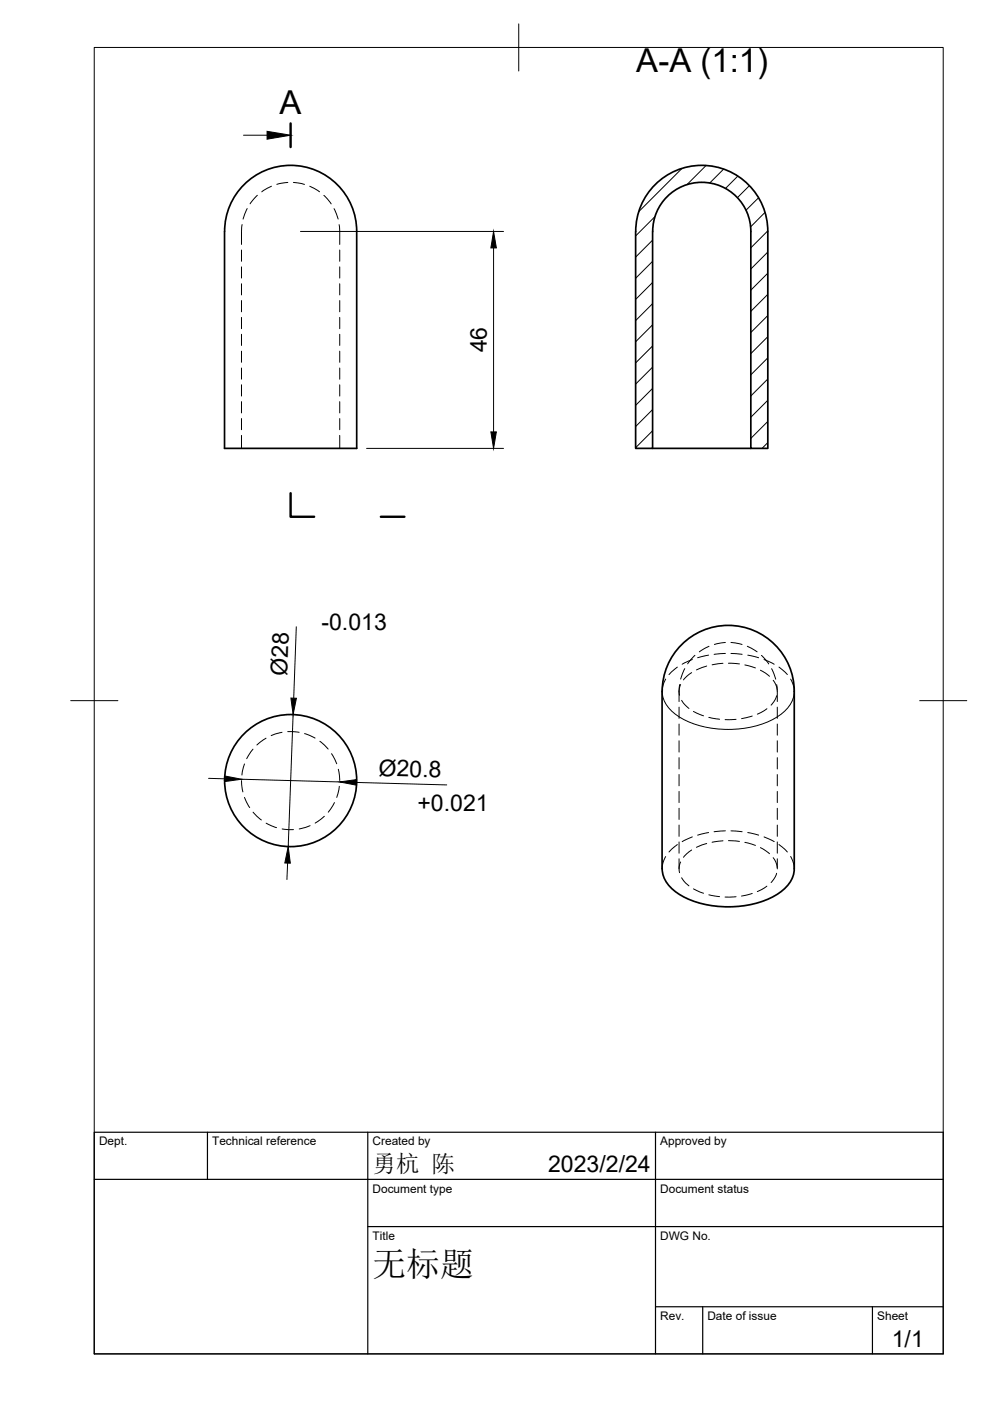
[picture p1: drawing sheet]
<svg xmlns="http://www.w3.org/2000/svg" width="210mm" height="297mm" viewBox="0 0 210 297" stroke-linecap="round" stroke-linejoin="round" font-family="sans-serif">
<!-- layer: Visible -->
<g fill="none" stroke="#000" stroke-width=".36">
<path d="M52.2 38.7a14 14 0 0 1 15.1-2.4 14 14 0 0 1 8.3 12.8v46h-28v-46a14 14 0 0 1 4.6-10.4zM138.4 49.1a10.4 10.4 0 0 1 10.4-10.4 10.4 10.4 0 0 1 10.4 10.4v46h3.6v-46a14 14 0 0 0-14-14 14 14 0 0 0-14 14v46h3.6v-46M138.4 95.1h20.8M140.4 146.6v37.6M140.4 146.6a14 14 0 0 1 14-14 14 14 0 0 1 14 14v37.6a6.8 6.8 0 0 1-4.1 5.7 22 22 0 0 1-19.8 0 7.2 7.2 0 0 1-4.1-5.7"/>
<circle cx="61.6" cy="165.5" r="14"/>
</g>
<!-- layer: Hidden -->
<g fill="none" stroke="#000" stroke-width=".21">
<path d="M57.6 39.5l-2.1 1.2M61 38.7l-2.3 .4M62.2 38.7l2.4 .4M65.7 39.5l2.1 1.2M51.2 53v2.4M51.2 56.6v2.4M51.3 47.6l-.1 4.2M52.4 44.2l-.9 2.2M54.6 41.4l-1.6 1.8M68.7 41.4l1.5 1.8M70.8 44.2l.9 2.2M71.9 47.6l.1 4.2"/>
<path d="M72 53v2.4M72 56.6v2.4M51.2 60.2v2.3M51.2 63.7v2.4M51.2 67.3v2.4M51.2 70.9v2.3M51.2 74.5v2.3M51.2 78v2.4M72 60.2v2.3M72 63.7v2.4M72 67.3v2.4M72 70.9v2.3"/>
<path d="M72 74.5v2.3M72 78v2.4M51.2 81.6v2.4M51.2 85.2v2.4M51.2 88.7v2.4M51.2 92.3v2.8M72 81.6v2.4M72 85.2v2.4M72 88.7v2.4M72 92.3v2.8M147.3 138.9l-1.5 1.8M150.3 137l-2 1.2"/>
<path d="M153.8 136.2l-2.3 .4M155 136.2l2.3 .4M158.5 137l2 1.2M161.4 139l1.6 1.8M53.6 158.8l-1.3 2.1M56.4 156.5l-1.9 1.5M59.8 155.3l-2.3 .7M61 155.1l2.4 .2M64.6 155.5l2.2 1M67.8 157.2l1.8 1.6M70.3 159.8l1.1 2.1M144 149.9v2.4"/>
<path d="M144 153.5v2.4M144 157.1v2.4M144.1 145.1l-.1 3.6M145.2 141.8l-.9 2.2M163.6 141.8l.9 2.2M164.7 145.2l.1 3.5M164.8 149.9v2.4M164.8 153.5v2.4M164.8 157.1v2.4M51.2 165.5l.3 2.4M51.8 169.1l1.1 2.1M51.8 162l-.5 2.3"/>
<path d="M53.7 172.2l1.7 1.6M56.4 174.5l2.2 1M59.8 175.8l2.4 .1M65.7 175.1l-2.3 .7M68.8 173.1l-2 1.4M70.9 170.2l-1.3 2M71.7 163.1l.3 2.4M71.9 166.7l-.5 2.4M143.6 179.1l-1.8 1.5M144 160.6v2.4M144 164.2v2.4M144 167.8v2.4"/>
<path d="M144 171.4v2.3M144 174.9v2.4M144 178.5v2.4M146.8 177.4l-2.2 1M149.8 178.8l-2.1 .8M150.2 176.5l-2.3 .6M153.3 178.3l-2.3 .3M153.8 176.2l-2.4 .1M154.5 178.2l2.3 .2M155 176.2l2.4 .1M157.9 178.6l2.3 .6M158.5 176.5l2.3 .6"/>
<path d="M161.2 179.7l2 1.3M162 177.4l2.1 1M164.8 160.6v2.4M164.8 164.2v2.4M164.8 167.8v2.4M164.8 171.4v2.3M164.8 174.9v2.4M164.8 178.5v2.4M165.2 179.1l1.7 1.5M141.1 181.6l-.6 1.4-.1 1.2M144 182.1v2.1M144.3 182.8l-.3 1.3 .1 .9"/>
<path d="M144.5 186.1l.8 1.1 .8 .6M146.6 180.2l-1.7 1.6M147 188.5l2.2 .9M150.3 189.7l2.3 .4M156.1 190.1l-2.4 .1M159.5 189.4l-2.3 .6M162.6 187.9l-2 1.1M163.9 181.8l.6 1 .3 1.2M164.7 185.2l-.3 .7-.9 1.2M164.8 182.1v2.1M167.6 181.6l.6 1.4 .2 1.2"/>
</g>
<!-- layer: Hidden Narrow -->
<g fill="none" stroke="#000" stroke-width=".21">
<path d="M146.8 139.8l-2.2 1M150.2 138.9l-2.3 .6M153.8 138.5l-2.4 .2M155 138.5l2.4 .2M158.5 138.9l2.3 .6M162 139.8l2.1 1M141.1 144l-.6 1.4-.1 1.2M143.6 141.4l-1.8 1.6M144.3 145.1l-.3 1.4 .1 .9M144.5 148.5l.4 .6 1.2 1.1M146.6 142.6l-1.7 1.6M147 150.8l2.2 1"/>
<path d="M149.8 141.2l-2.1 .8M150.3 152.1l2.3 .4M153.3 140.6l-2.3 .4M154.5 140.6l2.3 .2M156.1 152.5l-2.4 .1M157.9 141l2.3 .6M159.5 151.8l-2.3 .6M161.2 142.1l2 1.3M162.6 150.3l-2 1.1M163.9 144.2l.6 .9 .3 1.3M164.7 147.5l-.3 .8-.9 1.2M165.2 141.4l1.7 1.6"/>
<path d="M167.6 144l.6 1.4 .2 1.2"/>
</g>
<!-- layer: Visible Narrow -->
<path d="M140.4 146.6a6.8 6.8 0 0 0 4.1 5.7 22 22 0 0 0 19.8 0 7.2 7.2 0 0 0 4.1-5.7" fill="none" stroke="#000" stroke-width=".21"/>
<!-- layer: BORDER -->
<path d="M20 10.1h180v276.9h-180zM110 5.1v10M15 148.6h10M195 148.6h10" fill="none" stroke="#000" stroke-width=".21"/>
<!-- layer: TITLEBLOCK -->
<path d="M20 240.1h180v46.9h-180zM20 250h180M44 240.1v9.9M78 240.1v46.9M139 240.1v46.9M78 260.1h122M139 277.1h61M149 277.1v9.9M185 277.1v9.9" fill="none" stroke="#000" stroke-width=".25"/>
<!-- layer: Hatching -->
<g fill="none" stroke="#000" stroke-width=".21">
<path d="M144.6 35.7l-9.2 9.2M149.7 35.1l-4.1 4M153.4 35.9l-2.9 2.9M156.4 37.3l-2.6 2.7M158.9 39.4l-2.6 2.5M138.4 50.9l-3.6 3.6M138.4 55.4l-3.6 3.6M138.4 59.9l-3.6 3.6M138.9 45.9l-4.1 4.1M160.8 41.9l-2.6 2.7M162.2 45l-3.1 3.1M162.8 49l-3.6 3.6"/>
<path d="M162.8 53.5l-3.6 3.6M162.8 57.9l-3.6 3.6M138.4 64.4l-3.6 3.6M138.4 68.9l-3.6 3.6M138.4 73.3l-3.6 3.6M138.4 77.8l-3.6 3.6M162.8 62.4l-3.6 3.6M162.8 66.9l-3.6 3.6M162.8 71.4l-3.6 3.6M162.8 75.9l-3.6 3.6M138.4 82.3l-3.6 3.6M138.4 86.8l-3.6 3.6"/>
<path d="M138.4 91.3l-3.6 3.6M162.8 80.4l-3.6 3.6M162.8 84.9l-3.6 3.6M162.8 89.4l-3.6 3.6M162.8 93.9l-1.2 1.2"/>
</g>
<!-- layer: Section Lines -->
<path d="M61.6 26.2v5M61.6 104.6v5h5M80.8 109.6h4.9" fill="none" stroke="#000" stroke-width=".51"/>
<path d="M51.6 28.7h5" fill="none" stroke="#000" stroke-width=".21"/>
<path d="M56.6 27.8l5 .9-5 .8z" fill="#000" stroke="#000" stroke-width=".21"/>
<!-- layer: FD_Dimensions -->
<path d="M63.7 49.1h43.1M104.6 52.6v39M77.7 95.1h29.1M62.8 132.9l-.5 15.1M62.1 151.5l-1 28M44.2 165l3.5 .1M51.2 165.2l20.8 .6M75.5 165.9l19.2 .5M61 183l-.2 3.5" fill="none" stroke="#000" stroke-width=".21"/>
<path d="M104.6 49.1l.6 3.5h-1.1zM104.1 91.6h1.1l-.6 3.5zM61.7 148h1.1l-.7 3.5zM47.7 164.5l3.5 .7-3.5 .5zM72 165.8l3.5-.5v1.2zM61.1 179.5l.5 3.5h-1.2z" fill="#000" stroke="#000" stroke-width=".21"/>
<text font-size="7.2" x="79" y="270.6">无标题</text>
<g font-size="7">
<text x="134.9" y="15.4">A-A (1:1)</text>
<text x="59.3" y="24.2">A</text>
</g>
<text font-size="5" x="79" y="248.5">勇杭 陈</text>
<g font-size="4.9">
<text x="103.2" y="74.7" transform="rotate(-90 103.2 74.7)">46</text>
<text x="68.2" y="133.5">-0.013</text>
<text x="60.9" y="143.3" transform="rotate(-88 60.9 143.3)">Ø28</text>
<text x="80.3" y="164.5" transform="rotate(2 80.3 164.5)">Ø20.8</text>
<text x="88.5" y="172">+0.021</text>
<text x="116.2" y="248.5">2023/2/24</text>
<text x="189.1" y="285.7">1/1</text>
</g>
<g font-size="2.5">
<text x="21" y="242.9">Dept.</text>
<text x="45" y="242.9">Technical reference</text>
<text x="79" y="242.9">Created by</text>
<text x="140" y="242.9">Approved by</text>
<text x="79" y="252.8">Document type</text>
<text x="140" y="252.8">Document status</text>
<text x="79" y="262.9">Title</text>
<text x="140" y="262.9">DWG No.</text>
<text x="140" y="279.9">Rev.</text>
<text x="150" y="279.9">Date of issue</text>
<text x="186" y="279.9">Sheet</text>
</g>
</svg>
